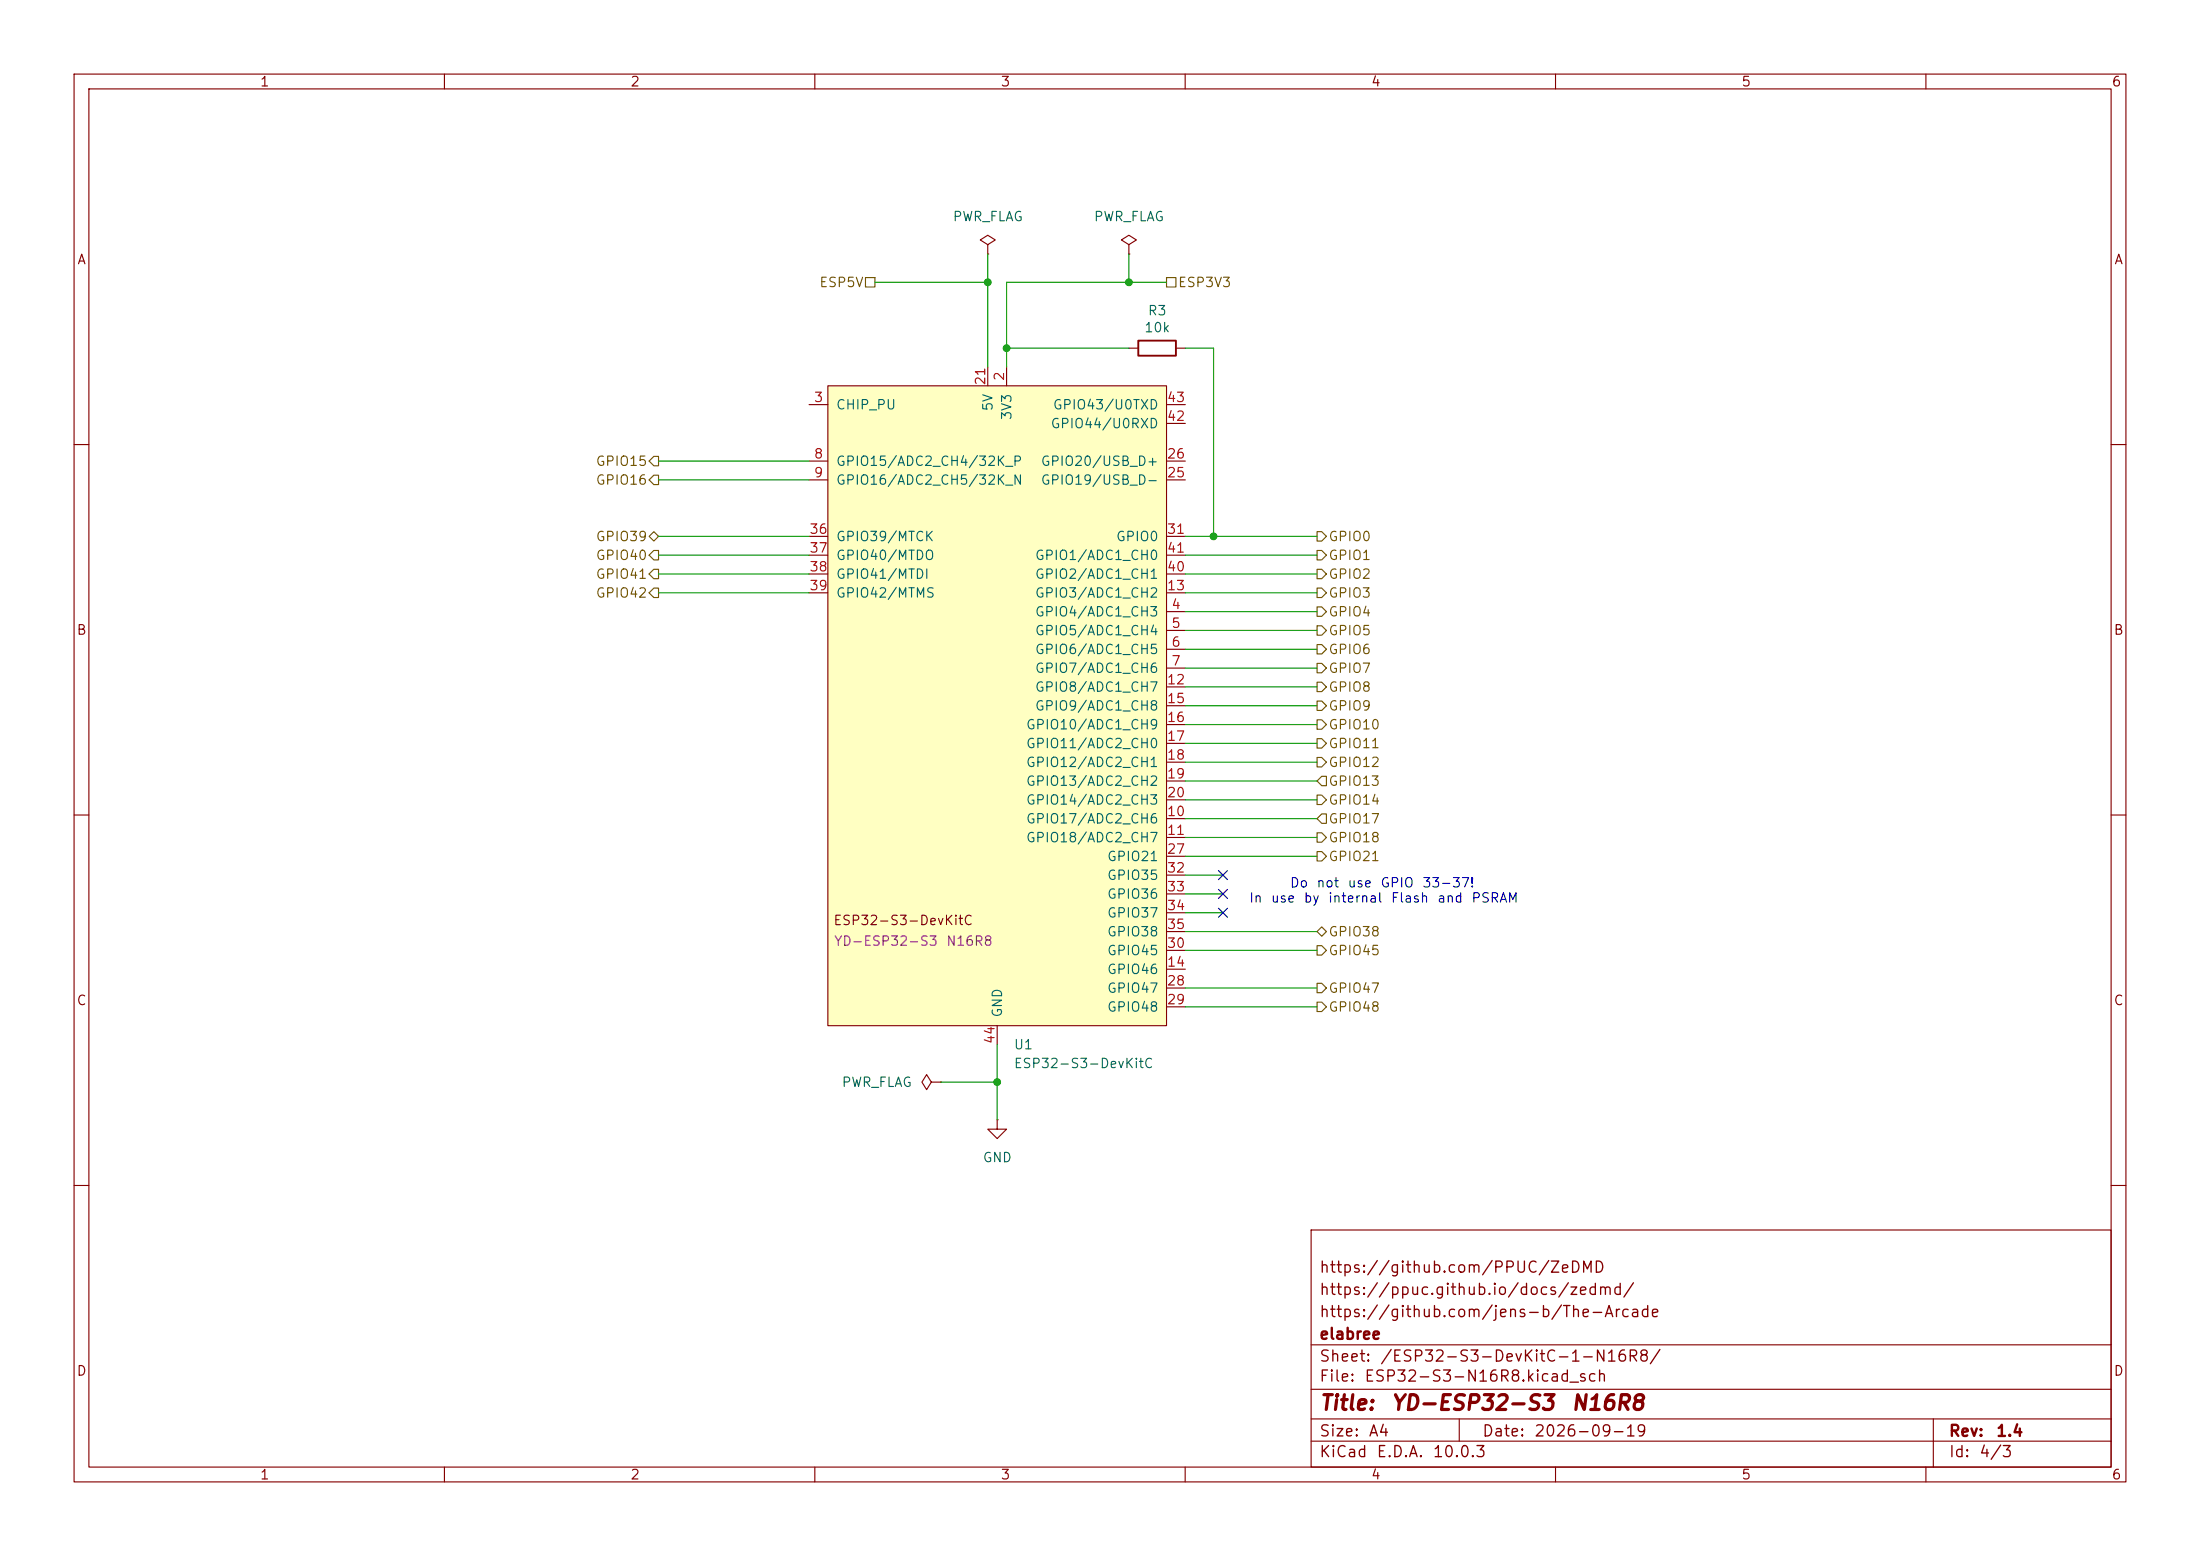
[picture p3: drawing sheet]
(kicad_sch
 (version 20260306)
 (generator "eeschema")
 (generator_version "10.0")
 (paper "A4")
 (title_block
  (title "YD-ESP32-S3 N16R8")
  (date "2026-09-19")
  (rev "1.4")
  (company "elabree")
  (comment 1 "https://github.com/jens-b/The-Arcade")
  (comment 2 "https://ppuc.github.io/docs/zedmd/")
  (comment 3 "https://github.com/PPUC/ZeDMD"))
 (lib_symbols
  (symbol "Device:R"
   (pin_numbers (hide yes))
   (pin_names
    (offset 0)) (exclude_from_sim no) (in_bom yes) (on_board yes)
   (in_pos_files yes)
   (duplicate_pin_numbers_are_jumpers no)
   (property "Reference" "R" (at 2.032 0 90) (show_name no) (do_not_autoplace no) (effects (font (size 1.27 1.27))))
   (property "Value" "R" (at 0 0 90) (show_name no) (do_not_autoplace no) (effects (font (size 1.27 1.27))))
   (property "Footprint" "" (at -1.778 0 90) (show_name no) (do_not_autoplace no) (hide yes) (effects (font (size 1.27 1.27))))
   (property "Datasheet" "" (at 0 0 0) (show_name no) (do_not_autoplace no) (hide yes) (effects (font (size 1.27 1.27))))
   (property "Description" "Resistor" (at 0 0 0) (show_name no) (do_not_autoplace no) (hide yes) (effects (font (size 1.27 1.27))))
   (symbol "R_0_1"
    (rectangle (start -1.016 -2.54) (end 1.016 2.54) (stroke (width 0.254) (type default)) (fill (type none))))
   (symbol "R_1_1"
    (pin passive line (at 0 3.81 270) (length 1.27) (name "" (effects (font (size 1.27 1.27)))) (number "1" (effects (font (size 1.27 1.27)))))
    (pin passive line (at 0 -3.81 90) (length 1.27) (name "" (effects (font (size 1.27 1.27)))) (number "2" (effects (font (size 1.27 1.27))))))
   (embedded_fonts no))
  (symbol "PCM_Espressif:ESP32-S3-DevKitC"
   (pin_names
    (offset 1.016)) (exclude_from_sim no) (in_bom yes) (on_board yes)
   (in_pos_files yes)
   (duplicate_pin_numbers_are_jumpers no)
   (property "Reference" "U1" (at 2.1433 -45.72 0) (show_name no) (do_not_autoplace no) (effects (font (size 1.27 1.27)) (justify left)))
   (property "Value" "ESP32-S3-DevKitC" (at 2.1433 -48.26 0) (show_name no) (do_not_autoplace no) (effects (font (size 1.27 1.27)) (justify left)))
   (property "Footprint" "PCM_Espressif:ESP32-S3-DevKitC" (at 0 -57.15 0) (show_name no) (do_not_autoplace no) (hide yes) (effects (font (size 1.27 1.27))))
   (property "Datasheet" "" (at -59.69 -2.54 0) (show_name no) (do_not_autoplace no) (hide yes) (effects (font (size 1.27 1.27))))
   (property "Description" "ESP32-S3-DevKitC" (at 0 0 0) (show_name no) (do_not_autoplace no) (hide yes) (effects (font (size 1.27 1.27))))
   (property "Clone" "YD-ESP32-S3 N16R8" (at -11.43 -31.75 0) (show_name no) (do_not_autoplace no) (effects (font (size 1.27 1.27))))
   (symbol "ESP32-S3-DevKitC_0_0"
    (text "ESP32-S3-DevKitC" (at -12.7 -28.956 0) (effects (font (size 1.27 1.27))))
    (pin bidirectional line (at 25.4 -35.56 180) (length 2.54) (name "GPIO46" (effects (font (size 1.27 1.27)))) (number "14" (effects (font (size 1.27 1.27)))))
    (pin bidirectional line (at 25.4 -10.16 180) (length 2.54) (name "GPIO13/ADC2_CH2" (effects (font (size 1.27 1.27)))) (number "19" (effects (font (size 1.27 1.27)))))
    (pin bidirectional line (at -25.4 15.24 0) (length 2.54) (name "GPIO42/MTMS" (effects (font (size 1.27 1.27)))) (number "39" (effects (font (size 1.27 1.27)))))
    (pin bidirectional line (at 25.4 17.78 180) (length 2.54) (name "GPIO2/ADC1_CH1" (effects (font (size 1.27 1.27)))) (number "40" (effects (font (size 1.27 1.27)))))
    (pin bidirectional line (at 25.4 20.32 180) (length 2.54) (name "GPIO1/ADC1_CH0" (effects (font (size 1.27 1.27)))) (number "41" (effects (font (size 1.27 1.27)))))
    (pin bidirectional line (at 25.4 38.1 180) (length 2.54) (name "GPIO44/U0RXD" (effects (font (size 1.27 1.27)))) (number "42" (effects (font (size 1.27 1.27)))))
    (pin bidirectional line (at 25.4 40.64 180) (length 2.54) (name "GPIO43/U0TXD" (effects (font (size 1.27 1.27)))) (number "43" (effects (font (size 1.27 1.27)))))
    (pin power_in line (at 0 -45.72 90) (length 2.54) (name "GND" (effects (font (size 1.27 1.27)))) (number "44" (effects (font (size 1.27 1.27))))))
   (symbol "ESP32-S3-DevKitC_0_1"
    (rectangle (start -22.86 43.18) (end 22.86 -43.18) (stroke (width 0) (type default)) (fill (type background)))
    (pin power_in line (at 1.27 45.72 270) (length 2.54) (name "3V3" (effects (font (size 1.27 1.27)))) (number "2" (effects (font (size 1.27 1.27))))))
   (symbol "ESP32-S3-DevKitC_1_1"
    (pin passive line (at 1.27 45.72 270) (length 2.54) (hide yes) (name "3V3" (effects (font (size 1.27 1.27)))) (number "1" (effects (font (size 1.27 1.27)))))
    (pin input line (at -25.4 40.64 0) (length 2.54) (name "CHIP_PU" (effects (font (size 1.27 1.27)))) (number "3" (effects (font (size 1.27 1.27)))))
    (pin bidirectional line (at 25.4 12.7 180) (length 2.54) (name "GPIO4/ADC1_CH3" (effects (font (size 1.27 1.27)))) (number "4" (effects (font (size 1.27 1.27)))))
    (pin bidirectional line (at 25.4 10.16 180) (length 2.54) (name "GPIO5/ADC1_CH4" (effects (font (size 1.27 1.27)))) (number "5" (effects (font (size 1.27 1.27)))))
    (pin bidirectional line (at 25.4 7.62 180) (length 2.54) (name "GPIO6/ADC1_CH5" (effects (font (size 1.27 1.27)))) (number "6" (effects (font (size 1.27 1.27)))))
    (pin bidirectional line (at 25.4 5.08 180) (length 2.54) (name "GPIO7/ADC1_CH6" (effects (font (size 1.27 1.27)))) (number "7" (effects (font (size 1.27 1.27)))))
    (pin bidirectional line (at -25.4 33.02 0) (length 2.54) (name "GPIO15/ADC2_CH4/32K_P" (effects (font (size 1.27 1.27)))) (number "8" (effects (font (size 1.27 1.27)))))
    (pin bidirectional line (at -25.4 30.48 0) (length 2.54) (name "GPIO16/ADC2_CH5/32K_N" (effects (font (size 1.27 1.27)))) (number "9" (effects (font (size 1.27 1.27)))))
    (pin bidirectional line (at 25.4 -15.24 180) (length 2.54) (name "GPIO17/ADC2_CH6" (effects (font (size 1.27 1.27)))) (number "10" (effects (font (size 1.27 1.27)))))
    (pin bidirectional line (at 25.4 -17.78 180) (length 2.54) (name "GPIO18/ADC2_CH7" (effects (font (size 1.27 1.27)))) (number "11" (effects (font (size 1.27 1.27)))))
    (pin bidirectional line (at 25.4 2.54 180) (length 2.54) (name "GPIO8/ADC1_CH7" (effects (font (size 1.27 1.27)))) (number "12" (effects (font (size 1.27 1.27)))))
    (pin bidirectional line (at 25.4 15.24 180) (length 2.54) (name "GPIO3/ADC1_CH2" (effects (font (size 1.27 1.27)))) (number "13" (effects (font (size 1.27 1.27)))))
    (pin bidirectional line (at 25.4 0 180) (length 2.54) (name "GPIO9/ADC1_CH8" (effects (font (size 1.27 1.27)))) (number "15" (effects (font (size 1.27 1.27)))))
    (pin bidirectional line (at 25.4 -2.54 180) (length 2.54) (name "GPIO10/ADC1_CH9" (effects (font (size 1.27 1.27)))) (number "16" (effects (font (size 1.27 1.27)))))
    (pin bidirectional line (at 25.4 -5.08 180) (length 2.54) (name "GPIO11/ADC2_CH0" (effects (font (size 1.27 1.27)))) (number "17" (effects (font (size 1.27 1.27)))))
    (pin bidirectional line (at 25.4 -7.62 180) (length 2.54) (name "GPIO12/ADC2_CH1" (effects (font (size 1.27 1.27)))) (number "18" (effects (font (size 1.27 1.27)))))
    (pin bidirectional line (at 25.4 -12.7 180) (length 2.54) (name "GPIO14/ADC2_CH3" (effects (font (size 1.27 1.27)))) (number "20" (effects (font (size 1.27 1.27)))))
    (pin power_in line (at -1.27 45.72 270) (length 2.54) (name "5V" (effects (font (size 1.27 1.27)))) (number "21" (effects (font (size 1.27 1.27)))))
    (pin passive line (at 0 -45.72 90) (length 2.54) (hide yes) (name "GND" (effects (font (size 1.27 1.27)))) (number "22" (effects (font (size 1.27 1.27)))))
    (pin passive line (at 0 -45.72 90) (length 2.54) (hide yes) (name "GND" (effects (font (size 1.27 1.27)))) (number "23" (effects (font (size 1.27 1.27)))))
    (pin passive line (at 0 -45.72 90) (length 2.54) (hide yes) (name "GND" (effects (font (size 1.27 1.27)))) (number "24" (effects (font (size 1.27 1.27)))))
    (pin bidirectional line (at 25.4 30.48 180) (length 2.54) (name "GPIO19/USB_D-" (effects (font (size 1.27 1.27)))) (number "25" (effects (font (size 1.27 1.27)))))
    (pin bidirectional line (at 25.4 33.02 180) (length 2.54) (name "GPIO20/USB_D+" (effects (font (size 1.27 1.27)))) (number "26" (effects (font (size 1.27 1.27)))))
    (pin bidirectional line (at 25.4 -20.32 180) (length 2.54) (name "GPIO21" (effects (font (size 1.27 1.27)))) (number "27" (effects (font (size 1.27 1.27)))))
    (pin bidirectional line (at 25.4 -38.1 180) (length 2.54) (name "GPIO47" (effects (font (size 1.27 1.27)))) (number "28" (effects (font (size 1.27 1.27)))))
    (pin bidirectional line (at 25.4 -40.64 180) (length 2.54) (name "GPIO48" (effects (font (size 1.27 1.27)))) (number "29" (effects (font (size 1.27 1.27)))))
    (pin bidirectional line (at 25.4 -33.02 180) (length 2.54) (name "GPIO45" (effects (font (size 1.27 1.27)))) (number "30" (effects (font (size 1.27 1.27)))))
    (pin bidirectional line (at 25.4 22.86 180) (length 2.54) (name "GPIO0" (effects (font (size 1.27 1.27)))) (number "31" (effects (font (size 1.27 1.27)))))
    (pin bidirectional line (at 25.4 -22.86 180) (length 2.54) (name "GPIO35" (effects (font (size 1.27 1.27)))) (number "32" (effects (font (size 1.27 1.27)))))
    (pin bidirectional line (at 25.4 -25.4 180) (length 2.54) (name "GPIO36" (effects (font (size 1.27 1.27)))) (number "33" (effects (font (size 1.27 1.27)))))
    (pin bidirectional line (at 25.4 -27.94 180) (length 2.54) (name "GPIO37" (effects (font (size 1.27 1.27)))) (number "34" (effects (font (size 1.27 1.27)))))
    (pin bidirectional line (at 25.4 -30.48 180) (length 2.54) (name "GPIO38" (effects (font (size 1.27 1.27)))) (number "35" (effects (font (size 1.27 1.27)))))
    (pin bidirectional line (at -25.4 22.86 0) (length 2.54) (name "GPIO39/MTCK" (effects (font (size 1.27 1.27)))) (number "36" (effects (font (size 1.27 1.27)))))
    (pin bidirectional line (at -25.4 20.32 0) (length 2.54) (name "GPIO40/MTDO" (effects (font (size 1.27 1.27)))) (number "37" (effects (font (size 1.27 1.27)))))
    (pin bidirectional line (at -25.4 17.78 0) (length 2.54) (name "GPIO41/MTDI" (effects (font (size 1.27 1.27)))) (number "38" (effects (font (size 1.27 1.27))))))
   (embedded_fonts no))
  (symbol "power:GND"
   (power global)
   (pin_numbers (hide yes))
   (pin_names
    (offset 0) (hide yes)) (exclude_from_sim no) (in_bom yes) (on_board yes)
   (in_pos_files yes)
   (duplicate_pin_numbers_are_jumpers no)
   (property "Reference" "#PWR" (at 0 -6.35 0) (show_name no) (do_not_autoplace no) (hide yes) (effects (font (size 1.27 1.27))))
   (property "Value" "GND" (at 0 -3.81 0) (show_name no) (do_not_autoplace no) (effects (font (size 1.27 1.27))))
   (property "Footprint" "" (at 0 0 0) (show_name no) (do_not_autoplace no) (hide yes) (effects (font (size 1.27 1.27))))
   (property "Datasheet" "" (at 0 0 0) (show_name no) (do_not_autoplace no) (hide yes) (effects (font (size 1.27 1.27))))
   (property "Description" "Power symbol creates a global label with name \"GND\" , ground" (at 0 0 0) (show_name no) (do_not_autoplace no) (hide yes) (effects (font (size 1.27 1.27))))
   (symbol "GND_0_1"
    (polyline (pts (xy 0 0) (xy 0 -1.27) (xy 1.27 -1.27) (xy 0 -2.54) (xy -1.27 -1.27) (xy 0 -1.27)) (stroke (width 0) (type default)) (fill (type none))))
   (symbol "GND_1_1"
    (pin power_in line (at 0 0 270) (length 0) (name "" (effects (font (size 1.27 1.27)))) (number "1" (effects (font (size 1.27 1.27))))))
   (embedded_fonts no))
  (symbol "power:PWR_FLAG"
   (power global)
   (pin_numbers (hide yes))
   (pin_names
    (offset 0) (hide yes)) (exclude_from_sim no) (in_bom yes) (on_board yes)
   (in_pos_files yes)
   (duplicate_pin_numbers_are_jumpers no)
   (property "Reference" "#FLG" (at 0 1.905 0) (show_name no) (do_not_autoplace no) (hide yes) (effects (font (size 1.27 1.27))))
   (property "Value" "PWR_FLAG" (at 0 3.81 0) (show_name no) (do_not_autoplace no) (effects (font (size 1.27 1.27))))
   (property "Footprint" "" (at 0 0 0) (show_name no) (do_not_autoplace no) (hide yes) (effects (font (size 1.27 1.27))))
   (property "Datasheet" "" (at 0 0 0) (show_name no) (do_not_autoplace no) (hide yes) (effects (font (size 1.27 1.27))))
   (property "Description" "Special symbol for telling ERC where power comes from" (at 0 0 0) (show_name no) (do_not_autoplace no) (hide yes) (effects (font (size 1.27 1.27))))
   (symbol "PWR_FLAG_0_0"
    (pin power_out line (at 0 0 90) (length 0) (name "" (effects (font (size 1.27 1.27)))) (number "1" (effects (font (size 1.27 1.27))))))
   (symbol "PWR_FLAG_0_1"
    (polyline (pts (xy 0 0) (xy 0 1.27) (xy -1.016 1.905) (xy 0 2.54) (xy 1.016 1.905) (xy 0 1.27)) (stroke (width 0) (type default)) (fill (type none))))
   (embedded_fonts no)))
 (text "Do not use GPIO 33-37!\nIn use by internal Flash and PSRAM"
  (exclude_from_sim no)
  (at 186.182 120.396 0)
  (effects (font (size 1.27 1.27))))
 (junction
  (at 163.83 72.39)
  (diameter 0)
  (color 0 0 0 0))
 (junction
  (at 133.35 38.1)
  (diameter 0)
  (color 0 0 0 0))
 (junction
  (at 152.4 38.1)
  (diameter 0)
  (color 0 0 0 0))
 (junction
  (at 134.62 146.05)
  (diameter 0)
  (color 0 0 0 0))
 (junction
  (at 135.89 46.99)
  (diameter 0)
  (color 0 0 0 0))
 (no_connect
  (at 165.1 123.19))
 (no_connect
  (at 165.1 120.65))
 (no_connect
  (at 165.1 118.11))
 (wire
  (pts (xy 160.02 85.09) (xy 177.8 85.09))
  (stroke (width 0) (type default)))
 (wire
  (pts (xy 152.4 38.1) (xy 135.89 38.1))
  (stroke (width 0) (type default)))
 (wire
  (pts (xy 160.02 82.55) (xy 177.8 82.55))
  (stroke (width 0) (type default)))
 (wire
  (pts (xy 160.02 87.63) (xy 177.8 87.63))
  (stroke (width 0) (type default)))
 (wire
  (pts (xy 160.02 115.57) (xy 177.8 115.57))
  (stroke (width 0) (type default)))
 (wire
  (pts (xy 160.02 105.41) (xy 177.8 105.41))
  (stroke (width 0) (type default)))
 (wire
  (pts (xy 88.9 74.93) (xy 109.22 74.93))
  (stroke (width 0) (type default)))
 (wire
  (pts (xy 134.62 140.97) (xy 134.62 146.05))
  (stroke (width 0) (type default)))
 (wire
  (pts (xy 160.02 123.19) (xy 165.1 123.19))
  (stroke (width 0) (type default)))
 (wire
  (pts (xy 160.02 133.35) (xy 177.8 133.35))
  (stroke (width 0) (type default)))
 (wire
  (pts (xy 160.02 135.89) (xy 177.8 135.89))
  (stroke (width 0) (type default)))
 (wire
  (pts (xy 160.02 125.73) (xy 177.8 125.73))
  (stroke (width 0) (type default)))
 (wire
  (pts (xy 118.11 38.1) (xy 133.35 38.1))
  (stroke (width 0) (type default)))
 (wire
  (pts (xy 160.02 107.95) (xy 177.8 107.95))
  (stroke (width 0) (type default)))
 (wire
  (pts (xy 160.02 118.11) (xy 165.1 118.11))
  (stroke (width 0) (type default)))
 (wire
  (pts (xy 88.9 77.47) (xy 109.22 77.47))
  (stroke (width 0) (type default)))
 (wire
  (pts (xy 160.02 110.49) (xy 177.8 110.49))
  (stroke (width 0) (type default)))
 (wire
  (pts (xy 127 146.05) (xy 134.62 146.05))
  (stroke (width 0) (type default)))
 (wire
  (pts (xy 152.4 34.29) (xy 152.4 38.1))
  (stroke (width 0) (type default)))
 (wire
  (pts (xy 160.02 102.87) (xy 177.8 102.87))
  (stroke (width 0) (type default)))
 (wire
  (pts (xy 160.02 74.93) (xy 177.8 74.93))
  (stroke (width 0) (type default)))
 (wire
  (pts (xy 160.02 97.79) (xy 177.8 97.79))
  (stroke (width 0) (type default)))
 (wire
  (pts (xy 160.02 95.25) (xy 177.8 95.25))
  (stroke (width 0) (type default)))
 (wire
  (pts (xy 134.62 146.05) (xy 134.62 151.13))
  (stroke (width 0) (type default)))
 (wire
  (pts (xy 133.35 38.1) (xy 133.35 49.53))
  (stroke (width 0) (type default)))
 (wire
  (pts (xy 160.02 113.03) (xy 177.8 113.03))
  (stroke (width 0) (type default)))
 (wire
  (pts (xy 160.02 77.47) (xy 177.8 77.47))
  (stroke (width 0) (type default)))
 (wire
  (pts (xy 160.02 90.17) (xy 177.8 90.17))
  (stroke (width 0) (type default)))
 (wire
  (pts (xy 157.48 38.1) (xy 152.4 38.1))
  (stroke (width 0) (type default)))
 (wire
  (pts (xy 135.89 38.1) (xy 135.89 46.99))
  (stroke (width 0) (type default)))
 (wire
  (pts (xy 160.02 100.33) (xy 177.8 100.33))
  (stroke (width 0) (type default)))
 (wire
  (pts (xy 160.02 92.71) (xy 177.8 92.71))
  (stroke (width 0) (type default)))
 (wire
  (pts (xy 88.9 80.01) (xy 109.22 80.01))
  (stroke (width 0) (type default)))
 (wire
  (pts (xy 160.02 128.27) (xy 177.8 128.27))
  (stroke (width 0) (type default)))
 (wire
  (pts (xy 160.02 46.99) (xy 163.83 46.99))
  (stroke (width 0) (type default)))
 (wire
  (pts (xy 163.83 72.39) (xy 177.8 72.39))
  (stroke (width 0) (type default)))
 (wire
  (pts (xy 160.02 80.01) (xy 177.8 80.01))
  (stroke (width 0) (type default)))
 (wire
  (pts (xy 160.02 120.65) (xy 165.1 120.65))
  (stroke (width 0) (type default)))
 (wire
  (pts (xy 163.83 46.99) (xy 163.83 72.39))
  (stroke (width 0) (type default)))
 (wire
  (pts (xy 133.35 34.29) (xy 133.35 38.1))
  (stroke (width 0) (type default)))
 (wire
  (pts (xy 135.89 46.99) (xy 152.4 46.99))
  (stroke (width 0) (type default)))
 (wire
  (pts (xy 160.02 72.39) (xy 163.83 72.39))
  (stroke (width 0) (type default)))
 (wire
  (pts (xy 88.9 72.39) (xy 109.22 72.39))
  (stroke (width 0) (type default)))
 (wire
  (pts (xy 88.9 64.77) (xy 109.22 64.77))
  (stroke (width 0) (type default)))
 (wire
  (pts (xy 135.89 49.53) (xy 135.89 46.99))
  (stroke (width 0) (type default)))
 (wire
  (pts (xy 88.9 62.23) (xy 109.22 62.23))
  (stroke (width 0) (type default)))
 (hierarchical_label "GPIO5"
  (shape output)
  (at 177.8 85.09 0)
  (effects (font (size 1.27 1.27)) (justify left)))
 (hierarchical_label "GPIO40"
  (shape output)
  (at 88.9 74.93 180)
  (effects (font (size 1.27 1.27)) (justify right)))
 (hierarchical_label "GPIO10"
  (shape output)
  (at 177.8 97.79 0)
  (effects (font (size 1.27 1.27)) (justify left)))
 (hierarchical_label "GPIO42"
  (shape output)
  (at 88.9 80.01 180)
  (effects (font (size 1.27 1.27)) (justify right)))
 (hierarchical_label "GPIO11"
  (shape output)
  (at 177.8 100.33 0)
  (effects (font (size 1.27 1.27)) (justify left)))
 (hierarchical_label "GPIO9"
  (shape output)
  (at 177.8 95.25 0)
  (effects (font (size 1.27 1.27)) (justify left)))
 (hierarchical_label "GPIO0"
  (shape output)
  (at 177.8 72.39 0)
  (effects (font (size 1.27 1.27)) (justify left)))
 (hierarchical_label "GPIO47"
  (shape output)
  (at 177.8 133.35 0)
  (effects (font (size 1.27 1.27)) (justify left)))
 (hierarchical_label "GPIO4"
  (shape output)
  (at 177.8 82.55 0)
  (effects (font (size 1.27 1.27)) (justify left)))
 (hierarchical_label "ESP3V3"
  (shape passive)
  (at 157.48 38.1 0)
  (effects (font (size 1.27 1.27)) (justify left)))
 (hierarchical_label "GPIO18"
  (shape output)
  (at 177.8 113.03 0)
  (effects (font (size 1.27 1.27)) (justify left)))
 (hierarchical_label "GPIO14"
  (shape output)
  (at 177.8 107.95 0)
  (effects (font (size 1.27 1.27)) (justify left)))
 (hierarchical_label "GPIO15"
  (shape output)
  (at 88.9 62.23 180)
  (effects (font (size 1.27 1.27)) (justify right)))
 (hierarchical_label "GPIO13"
  (shape input)
  (at 177.8 105.41 0)
  (effects (font (size 1.27 1.27)) (justify left)))
 (hierarchical_label "GPIO41"
  (shape output)
  (at 88.9 77.47 180)
  (effects (font (size 1.27 1.27)) (justify right)))
 (hierarchical_label "GPIO39"
  (shape bidirectional)
  (at 88.9 72.39 180)
  (effects (font (size 1.27 1.27)) (justify right)))
 (hierarchical_label "GPIO38"
  (shape bidirectional)
  (at 177.8 125.73 0)
  (effects (font (size 1.27 1.27)) (justify left)))
 (hierarchical_label "GPIO16"
  (shape output)
  (at 88.9 64.77 180)
  (effects (font (size 1.27 1.27)) (justify right)))
 (hierarchical_label "GPIO2"
  (shape output)
  (at 177.8 77.47 0)
  (effects (font (size 1.27 1.27)) (justify left)))
 (hierarchical_label "GPIO3"
  (shape output)
  (at 177.8 80.01 0)
  (effects (font (size 1.27 1.27)) (justify left)))
 (hierarchical_label "GPIO17"
  (shape input)
  (at 177.8 110.49 0)
  (effects (font (size 1.27 1.27)) (justify left)))
 (hierarchical_label "ESP5V"
  (shape passive)
  (at 118.11 38.1 180)
  (effects (font (size 1.27 1.27)) (justify right)))
 (hierarchical_label "GPIO45"
  (shape output)
  (at 177.8 128.27 0)
  (effects (font (size 1.27 1.27)) (justify left)))
 (hierarchical_label "GPIO8"
  (shape output)
  (at 177.8 92.71 0)
  (effects (font (size 1.27 1.27)) (justify left)))
 (hierarchical_label "GPIO6"
  (shape output)
  (at 177.8 87.63 0)
  (effects (font (size 1.27 1.27)) (justify left)))
 (hierarchical_label "GPIO7"
  (shape output)
  (at 177.8 90.17 0)
  (effects (font (size 1.27 1.27)) (justify left)))
 (hierarchical_label "GPIO48"
  (shape output)
  (at 177.8 135.89 0)
  (effects (font (size 1.27 1.27)) (justify left)))
 (hierarchical_label "GPIO1"
  (shape output)
  (at 177.8 74.93 0)
  (effects (font (size 1.27 1.27)) (justify left)))
 (hierarchical_label "GPIO12"
  (shape output)
  (at 177.8 102.87 0)
  (effects (font (size 1.27 1.27)) (justify left)))
 (hierarchical_label "GPIO21"
  (shape output)
  (at 177.8 115.57 0)
  (effects (font (size 1.27 1.27)) (justify left)))
 (symbol
  (lib_id "PCM_Espressif:ESP32-S3-DevKitC")
  (at 134.62 95.25 0)
  (unit 1)
  (body_style 1)
  (exclude_from_sim no)
  (in_bom yes)
  (on_board yes)
  (in_pos_files yes)
  (dnp no)
  (fields_autoplaced yes)
  (property "Reference" "U1" (at 136.7633 140.97 0) (show_name no) (do_not_autoplace no) (effects (font (size 1.27 1.27)) (justify left)))
  (property "Value" "ESP32-S3-DevKitC" (at 136.7633 143.51 0) (show_name no) (do_not_autoplace no) (effects (font (size 1.27 1.27)) (justify left)))
  (property "Footprint" "PCM_Espressif:ESP32-S3-DevKitC" (at 134.62 152.4 0) (hide yes) (show_name no) (do_not_autoplace no) (effects (font (size 1.27 1.27))))
  (property "Datasheet" "" (at 74.93 97.79 0) (hide yes) (show_name no) (do_not_autoplace no) (effects (font (size 1.27 1.27))))
  (property "Description" "2x Pin Socket, single row, 01x22, P=2.54mm" (at 134.62 95.25 0) (hide yes) (show_name no) (do_not_autoplace no) (effects (font (size 1.27 1.27))))
  (property "Clone" "YD-ESP32-S3 N16R8" (at 123.19 127 0) (show_name no) (do_not_autoplace no) (effects (font (size 1.27 1.27))))
  (property "Pmax" "" (at 134.62 95.25 0) (hide yes) (show_name no) (do_not_autoplace no) (effects (font (size 1.27 1.27))))
  (property "Power" "" (at 134.62 95.25 0) (hide yes) (show_name no) (do_not_autoplace no) (effects (font (size 1.27 1.27))))
  (property "Sim.Device" "" (at 134.62 95.25 0) (hide yes) (show_name no) (do_not_autoplace no) (effects (font (size 1.27 1.27))))
  (property "Sim.Pins" "" (at 134.62 95.25 0) (hide yes) (show_name no) (do_not_autoplace no) (effects (font (size 1.27 1.27))))
  (property "Tolerance" "" (at 134.62 95.25 0) (hide yes) (show_name no) (do_not_autoplace no) (effects (font (size 1.27 1.27))))
  (property "Vf" "" (at 134.62 95.25 0) (hide yes) (show_name no) (do_not_autoplace no) (effects (font (size 1.27 1.27))))
  (property "Vmax" "" (at 134.62 95.25 0) (hide yes) (show_name no) (do_not_autoplace no) (effects (font (size 1.27 1.27))))
  (property "Voltage" "" (at 134.62 95.25 0) (hide yes) (show_name no) (do_not_autoplace no) (effects (font (size 1.27 1.27))))
  (pin "43")
  (pin "10")
  (pin "42")
  (pin "40")
  (pin "4")
  (pin "2")
  (pin "6")
  (pin "24")
  (pin "26")
  (pin "39")
  (pin "18")
  (pin "14")
  (pin "11")
  (pin "19")
  (pin "1")
  (pin "8")
  (pin "5")
  (pin "13")
  (pin "15")
  (pin "41")
  (pin "17")
  (pin "3")
  (pin "9")
  (pin "44")
  (pin "7")
  (pin "21")
  (pin "22")
  (pin "23")
  (pin "12")
  (pin "16")
  (pin "20")
  (pin "25")
  (pin "33")
  (pin "34")
  (pin "35")
  (pin "28")
  (pin "36")
  (pin "30")
  (pin "32")
  (pin "38")
  (pin "27")
  (pin "29")
  (pin "31")
  (pin "37"))
 (symbol
  (lib_id "power:PWR_FLAG")
  (at 133.35 34.29 0)
  (unit 1)
  (body_style 1)
  (exclude_from_sim no)
  (in_bom yes)
  (on_board yes)
  (in_pos_files yes)
  (dnp no)
  (fields_autoplaced yes)
  (property "Reference" "#FLG02" (at 133.35 32.385 0) (hide yes) (show_name no) (do_not_autoplace no) (effects (font (size 1.27 1.27))))
  (property "Value" "PWR_FLAG" (at 133.35 29.21 0) (show_name no) (do_not_autoplace no) (effects (font (size 1.27 1.27))))
  (property "Footprint" "" (at 133.35 34.29 0) (hide yes) (show_name no) (do_not_autoplace no) (effects (font (size 1.27 1.27))))
  (property "Datasheet" "" (at 133.35 34.29 0) (hide yes) (show_name no) (do_not_autoplace no) (effects (font (size 1.27 1.27))))
  (property "Description" "Special symbol for telling ERC where power comes from" (at 133.35 34.29 0) (hide yes) (show_name no) (do_not_autoplace no) (effects (font (size 1.27 1.27))))
  (pin "1"))
 (symbol
  (lib_id "Device:R")
  (at 156.21 46.99 90)
  (unit 1)
  (body_style 1)
  (exclude_from_sim no)
  (in_bom yes)
  (on_board yes)
  (in_pos_files yes)
  (dnp no)
  (property "Reference" "R3" (at 156.21 41.91 90) (show_name no) (do_not_autoplace no) (effects (font (size 1.27 1.27))))
  (property "Value" "10k" (at 156.21 44.196 90) (show_name no) (do_not_autoplace no) (effects (font (size 1.27 1.27))))
  (property "Footprint" "Resistor_THT:R_Axial_DIN0207_L6.3mm_D2.5mm_P10.16mm_Horizontal" (at 156.21 48.768 90) (hide yes) (show_name no) (do_not_autoplace no) (effects (font (size 1.27 1.27))))
  (property "Datasheet" "" (at 156.21 46.99 0) (hide yes) (show_name no) (do_not_autoplace no) (effects (font (size 1.27 1.27))))
  (property "Description" "Resistor" (at 156.21 46.99 0) (hide yes) (show_name no) (do_not_autoplace no) (effects (font (size 1.27 1.27))))
  (property "Pmax" "" (at 156.21 46.99 90) (hide yes) (show_name no) (do_not_autoplace no) (effects (font (size 1.27 1.27))))
  (property "Power" "" (at 156.21 46.99 90) (hide yes) (show_name no) (do_not_autoplace no) (effects (font (size 1.27 1.27))))
  (property "Sim.Device" "" (at 156.21 46.99 90) (hide yes) (show_name no) (do_not_autoplace no) (effects (font (size 1.27 1.27))))
  (property "Sim.Pins" "" (at 156.21 46.99 90) (hide yes) (show_name no) (do_not_autoplace no) (effects (font (size 1.27 1.27))))
  (property "Tolerance" "" (at 156.21 46.99 90) (hide yes) (show_name no) (do_not_autoplace no) (effects (font (size 1.27 1.27))))
  (property "Vf" "" (at 156.21 46.99 90) (hide yes) (show_name no) (do_not_autoplace no) (effects (font (size 1.27 1.27))))
  (property "Vmax" "" (at 156.21 46.99 90) (hide yes) (show_name no) (do_not_autoplace no) (effects (font (size 1.27 1.27))))
  (property "Voltage" "" (at 156.21 46.99 90) (hide yes) (show_name no) (do_not_autoplace no) (effects (font (size 1.27 1.27))))
  (pin "1")
  (pin "2"))
 (symbol
  (lib_id "power:PWR_FLAG")
  (at 152.4 34.29 0)
  (unit 1)
  (body_style 1)
  (exclude_from_sim no)
  (in_bom yes)
  (on_board yes)
  (in_pos_files yes)
  (dnp no)
  (fields_autoplaced yes)
  (property "Reference" "#FLG03" (at 152.4 32.385 0) (hide yes) (show_name no) (do_not_autoplace no) (effects (font (size 1.27 1.27))))
  (property "Value" "PWR_FLAG" (at 152.4 29.21 0) (show_name no) (do_not_autoplace no) (effects (font (size 1.27 1.27))))
  (property "Footprint" "" (at 152.4 34.29 0) (hide yes) (show_name no) (do_not_autoplace no) (effects (font (size 1.27 1.27))))
  (property "Datasheet" "" (at 152.4 34.29 0) (hide yes) (show_name no) (do_not_autoplace no) (effects (font (size 1.27 1.27))))
  (property "Description" "Special symbol for telling ERC where power comes from" (at 152.4 34.29 0) (hide yes) (show_name no) (do_not_autoplace no) (effects (font (size 1.27 1.27))))
  (pin "1"))
 (symbol
  (lib_id "power:PWR_FLAG")
  (at 127 146.05 90)
  (unit 1)
  (body_style 1)
  (exclude_from_sim no)
  (in_bom yes)
  (on_board yes)
  (in_pos_files yes)
  (dnp no)
  (fields_autoplaced yes)
  (property "Reference" "#FLG01" (at 125.095 146.05 0) (hide yes) (show_name no) (do_not_autoplace no) (effects (font (size 1.27 1.27))))
  (property "Value" "PWR_FLAG" (at 123.19 146.0499 90) (show_name no) (do_not_autoplace no) (effects (font (size 1.27 1.27)) (justify left)))
  (property "Footprint" "" (at 127 146.05 0) (hide yes) (show_name no) (do_not_autoplace no) (effects (font (size 1.27 1.27))))
  (property "Datasheet" "" (at 127 146.05 0) (hide yes) (show_name no) (do_not_autoplace no) (effects (font (size 1.27 1.27))))
  (property "Description" "Special symbol for telling ERC where power comes from" (at 127 146.05 0) (hide yes) (show_name no) (do_not_autoplace no) (effects (font (size 1.27 1.27))))
  (pin "1"))
 (symbol
  (lib_id "power:GND")
  (at 134.62 151.13 0)
  (unit 1)
  (body_style 1)
  (exclude_from_sim no)
  (in_bom yes)
  (on_board yes)
  (in_pos_files yes)
  (dnp no)
  (fields_autoplaced yes)
  (property "Reference" "#PWR011" (at 134.62 157.48 0) (hide yes) (show_name no) (do_not_autoplace no) (effects (font (size 1.27 1.27))))
  (property "Value" "GND" (at 134.62 156.21 0) (show_name no) (do_not_autoplace no) (effects (font (size 1.27 1.27))))
  (property "Footprint" "" (at 134.62 151.13 0) (hide yes) (show_name no) (do_not_autoplace no) (effects (font (size 1.27 1.27))))
  (property "Datasheet" "" (at 134.62 151.13 0) (hide yes) (show_name no) (do_not_autoplace no) (effects (font (size 1.27 1.27))))
  (property "Description" "Power symbol creates a global label with name \"GND\" , ground" (at 134.62 151.13 0) (hide yes) (show_name no) (do_not_autoplace no) (effects (font (size 1.27 1.27))))
  (pin "1")))
